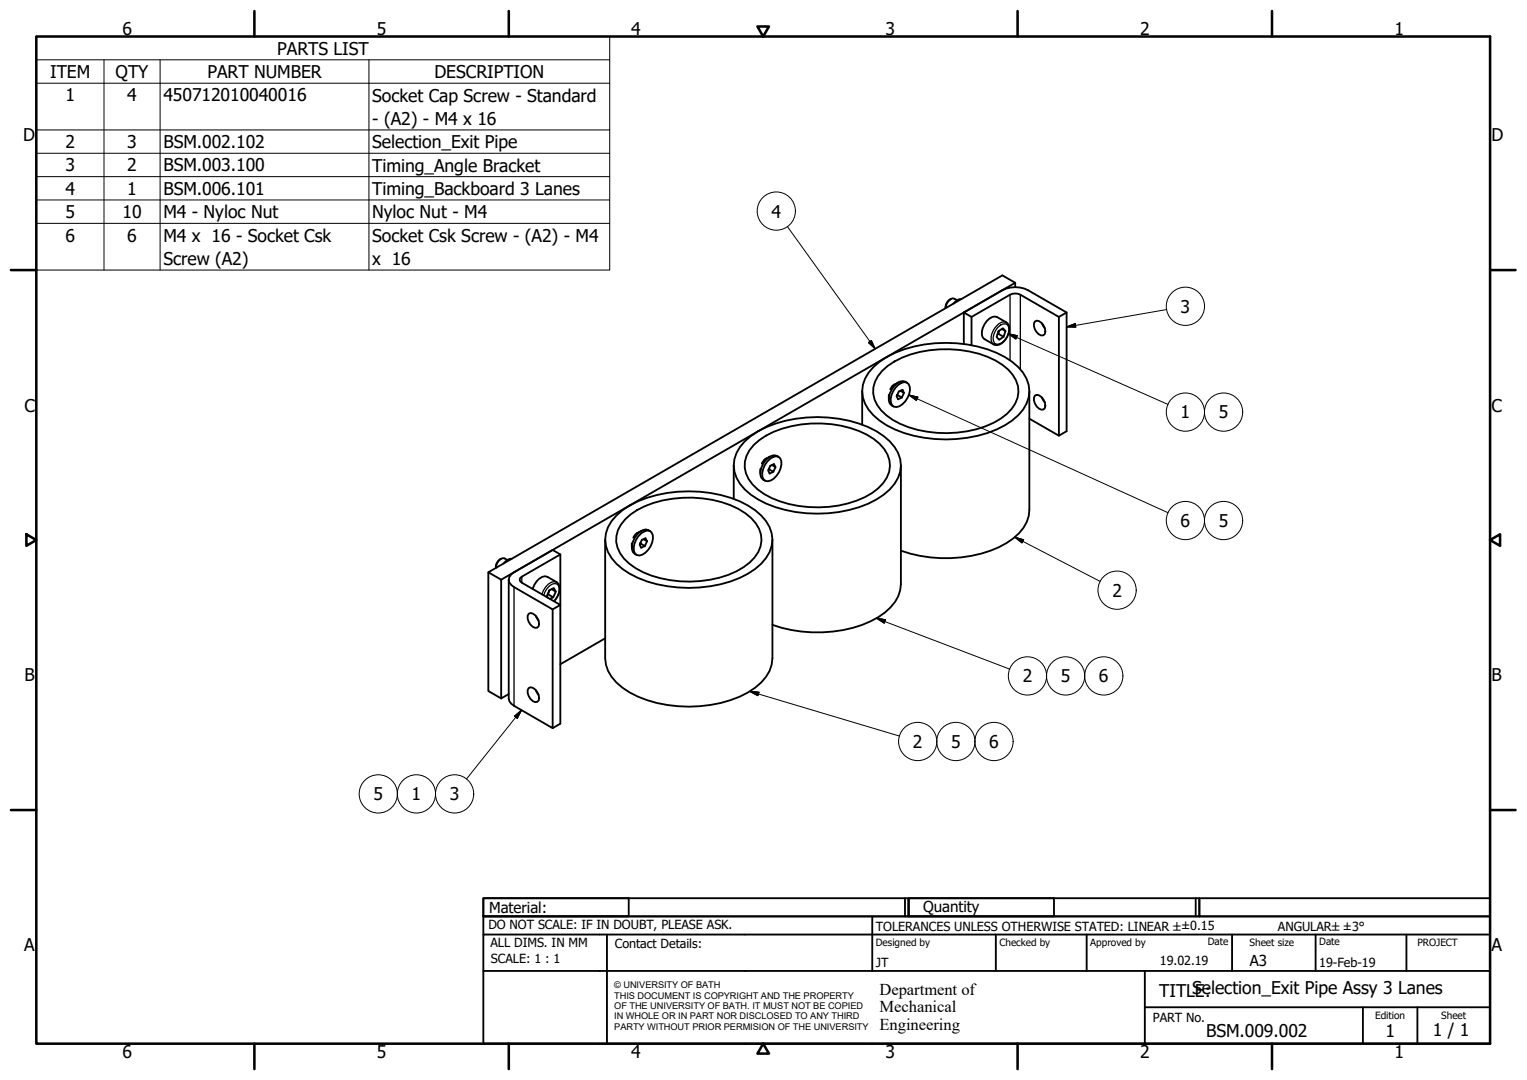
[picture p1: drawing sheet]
<svg xmlns="http://www.w3.org/2000/svg" width="420mm" height="297mm" viewBox="0 0 420 297" stroke-linecap="round" stroke-linejoin="round" font-family="sans-serif">
<!-- layer: Visible (ISO) -->
<g fill="none" stroke="#000" stroke-width=".51">
<path d="M279.3 79v-1.2l-3.5-2.1-141.4 81.7 3.5 2v32.7M279.3 77.8l-141.4 81.6M261.6 82.2a2.57 2.57 0 0 0-1.4 2.5M263.3 82.6l-.7-.4a2 2 0 0 0-2.3 1.9l-.1 .7M264.5 82.2a2.66 2.66 0 0 0-2.2 1.3M265.2 85.9v8.7M267.3 87.2v7.7M271.5 88.3a2.52 2.52 0 0 1 2.9-1.1l2.5 1.5a3.1 3.1 0 0 1 .2 4.1 3.1 3.1 0 0 1-3.7 1.9l-2.5-1.4a2.5 2.5 0 0 1-.5-3.1zM274.7 91.8l-.2 .1M274.7 91.8l1.4 .8M274.7 91.1l1.3-.8 .7 .8-.6 1.5-1.2 .9-.7-.8zM274.9 91l-.2 .8"/>
<path d="M275.7 90.5l1 .6M284.8 88.4a1.71 1.71 0 0 1 2.3 1.1 1.96 1.96 0 0 1 0 2.7 2.43 2.43 0 0 1-2.6-2.5v-.8zM286.7 89l.8 1.3M291.4 87.2v32.6M293.5 85.9l-2.1 1.3-10.6-6.1a3.1 3.1 0 0 0-2.9 0l-10.6 6.1-2.1-1.3 10.6-6.1a7.8 7.8 0 0 1 7.1 0l10.6 6.1v32.7l-2.1 1.2-8.2-4.6M237.2 107.6v9.2M240.3 101a26.7 26.7 0 0 1 16.9-6.6 32.7 32.7 0 0 1 21.3 5.1 9.4 9.4 0 0 1 3.9 11.5 17.5 17.5 0 0 1-10.7 8.1 36.6 36.6 0 0 1-27.7-2.1 13.2 13.2 0 0 1-6.6-7.7 8.7 8.7 0 0 1 2.9-8.3zM242.7 102a25.5 25.5 0 0 1 18.6-5.9 25.4 25.4 0 0 1 16.1 5.5 7.7 7.7 0 0 1-.4 12.3 27.2 27.2 0 0 1-19.2 5.1 25.1 25.1 0 0 1-13.9-4.8 7.7 7.7 0 0 1-2.3-10.8zM244.6 108.6v1.2M246.5 105.6a2.64 2.64 0 0 0-1.5 1.5M246.9 108.6h.1M247.2 105.8a1.78 1.78 0 0 1 1.7-.7 1.78 1.78 0 0 1 1.4 1.3 5.3 5.3 0 0 1-3.6 5.6 1.69 1.69 0 0 1-1.6-2.2 6.2 6.2 0 0 1 2.1-4z"/>
<path d="M247.2 105.2l-1.7 1M247.8 107.5l.9 .6-.4-.9-1 .5-.6 1.3 .4 .8 1-.4M248.7 108.1l-.6 1.3-1.2-.8M249.6 105.3a2.05 2.05 0 0 0-2.8 .1 5.1 5.1 0 0 0-2 5.6l1 .8M283.2 107.6v32.6a11.1 11.1 0 0 1-6.2 9.1 36 36 0 0 1-29.1 2.2M284.8 108.8a1.7 1.7 0 0 1 2.3 1.1 1.96 1.96 0 0 1 0 2.7 2.69 2.69 0 0 1-2.3-3.8zM286.7 109.4l.8 1.3M201.9 128v9.2M205 121.4a26.7 26.7 0 0 1 16.9-6.6 32.5 32.5 0 0 1 21.2 5.1 9.7 9.7 0 0 1 4.6 9.8 14.2 14.2 0 0 1-8.8 8.8 36.5 36.5 0 0 1-30.3-1.1 11.4 11.4 0 0 1-6.7-9.4 9.5 9.5 0 0 1 3.1-6.6zM207.4 122.4a22.4 22.4 0 0 1 13-5.7 29.5 29.5 0 0 1 20 4 8.5 8.5 0 0 1 4.2 9.1 13.3 13.3 0 0 1-8.8 7.9 31.5 31.5 0 0 1-25.6-1.8 9.3 9.3 0 0 1-5.2-8.9l.4-1.6 .8-1.5zM209.2 129v1.2M211.1 126l-.8 .5-.7 1"/>
<path d="M211.8 126.3a1.78 1.78 0 0 1 1.7-.8 1.78 1.78 0 0 1 1.5 1.3 5.3 5.3 0 0 1-3.7 5.6 1.66 1.66 0 0 1-1.6-2.2 6.1 6.1 0 0 1 2.1-3.9zM211.9 125.6l-1.7 1M212.4 127.9l1 .6-.4-.9-1.1 .5-.6 1.3 .5 .8 1-.4M213.4 128.5l-.6 1.3-1.3-.8M214.2 125.7a2.05 2.05 0 0 0-2.7 .1 5.1 5.1 0 0 0-2 5.6l1 .8M247.9 128v32.7a11.2 11.2 0 0 1-6.3 9.1 36.1 36.1 0 0 1-29.1 2.1M134.4 157.4v32.7l3.5 2M137.9 153.7a2.51 2.51 0 0 0-1.5 2.4M139.6 154l-.7-.4a2.38 2.38 0 0 0-2.5 2.6M140.8 153.7a2.7 2.7 0 0 0-2.2 1.3M154.2 152.5l-2.1-1.2-10.7 6.1a2.14 2.14 0 0 0-1.4 2 2.14 2.14 0 0 0 1.4 2.1l10.7 6.1v32.7l-10.7-6.2-1.3-1.3-.1-.7v-32.7M166.5 148.4v32.7a11.5 11.5 0 0 0 6.8 9.4 35.9 35.9 0 0 0 32.5 0 11.5 11.5 0 0 0 6.7-9.4v-32.7"/>
<path d="M169.6 141.8a25.3 25.3 0 0 1 14-6.2 35.4 35.4 0 0 1 22.2 3.4 11.5 11.5 0 0 1 6.7 9.4 11.5 11.5 0 0 1-6.7 9.4 35.9 35.9 0 0 1-32.5 0 11.5 11.5 0 0 1-6.8-9.4 9.4 9.4 0 0 1 3.1-6.6zM172 142.8a23.3 23.3 0 0 1 15.8-5.9 26.4 26.4 0 0 1 18.9 5.6 7.7 7.7 0 0 1-.4 12.2 27.2 27.2 0 0 1-19.2 5.2 23.7 23.7 0 0 1-15.4-6.2 7.4 7.4 0 0 1 .3-10.9zM173.8 149.4v1.2M175.8 146.4a2.59 2.59 0 0 0-1.6 1.5M176.4 146.7a1.78 1.78 0 0 1 1.8-.8 1.78 1.78 0 0 1 1.4 1.3 5.3 5.3 0 0 1-3.7 5.6 1.69 1.69 0 0 1-1.5-2.2 6.1 6.1 0 0 1 2-3.9zM176.5 146l-1.7 1M177 148.3l1 .6-.4-.9-1 .5-.6 1.3 .4 .9 1-.5M178 148.9l-.6 1.3-1.2-.8M178.9 146.1a2.02 2.02 0 0 0-2.8 .2 5.1 5.1 0 0 0-2 5.5l1 .8M145.5 168.8a1.75 1.75 0 0 1 2.3 1.1 1.96 1.96 0 0 1 0 2.7 2.69 2.69 0 0 1-2.3-3.8zM146.6 162a4.8 4.8 0 0 1 3.3-3.5l.7 .2 2.6 1.4a2.98 2.98 0 0 1 .2 3.9l-1 1.4M147.4 169.4l.8 1.3"/>
<path d="M150.8 163.5h-.1M150.8 163.5l1.4 .8M151.2 162.4l1.2-.7 .5 1-.7 1.6-.9 .4M151.2 162.4l-.7 1.5 .2 .5M151.2 162.3l-.4 1.2M151.8 162l1.1 .7M152.1 167.6l2.1-1.2v-13.9l-10.6 6.1-.5 .4-.1 .4 .1 .5 .5 .4 10.6 6.1v32.6l-2.1 1.3M166.5 175.6l-12.3 7.1M140 190.9l-2.1 1.2M145.5 189.3a1.71 1.71 0 0 1 2.3 1 1.96 1.96 0 0 1 0 2.7 2.45 2.45 0 0 1-2.6-2.5v-.7zM147.4 189.8l.8 1.3"/>
</g>
<!-- layer: Visible Narrow (ISO) -->
<path d="M274.5 90.1a1.94 1.94 0 0 1 2.8-.7 3.9 3.9 0 0 1-3.1 5.3 1.98 1.98 0 0 1-.7-2.8zM276.9 88.7a2.46 2.46 0 0 0-2.9 1.1 4.5 4.5 0 0 0-1.1 4.5l.5 .4M277.9 81.1v18M280.8 81.1v20.5M143.6 158.6v1.7M141.4 161.5v32.6M149.6 163.7a4.3 4.3 0 0 1 3-3.2l.6 .1a2.4 2.4 0 0 1 .3 3l-1.1 1.7M153.2 160.1a2.66 2.66 0 0 0-3.1 1.3l-1 2.1" fill="none" stroke="#000" stroke-width=".36"/>
<!-- layer: Visible (ISO) -->
<g fill="#000">
<circle cx="211.5" cy="129" r=".25"/>
<circle cx="176.2" cy="149.5" r=".25"/>
</g>
<!-- layer: Symbol (ISO) -->
<g fill="none" stroke="#000" stroke-width=".28">
<path d="M10 16.5v-6.5h157.8v6.5M10 16.5h157.8v6.4M10 16.5v57.8h157.8v-51.4M28.6 16.5v57.8M44 16.5v57.8M101.5 16.5v57.8M10 22.9h157.8M10 35.7h157.8M10 42.1h157.8M10 48.6h157.8M10 55h157.8M10 61.4h157.8"/>
<path d="M216.7 62.3l24.1 33.6M239 94.2l.8-.6 1 2.3zM277.4 91.8l2.5 .5-.4 1zM277.4 91.8l44 19.4M293.5 89.9l2.3-.9 .2 1zM321 85.1l-27.5 4.8M250.1 108.6l2.4 .6-.4 .9zM250.1 108.6l71.3 32.4M279.2 147.8l2.5 .7-.5 .8zM279.2 147.8l23.5 12.1M241.2 170l2.5 .5-.4 .9zM241.2 170l36.6 14"/>
<path d="M141.5 197l2-1.7-1.2 2.3zM143.5 195.3l-15.1 19M206.3 190.2l2.5 .2-.3 1zM206.3 190.2l41.2 12.2"/>
<circle cx="213.6" cy="58.1" r="5.3"/>
<circle cx="326.2" cy="84.2" r="5.3"/>
<circle cx="326.2" cy="113.3" r="5.3"/>
<circle cx="336.7" cy="113.3" r="5.3"/>
<circle cx="326.2" cy="143.2" r="5.3"/>
<circle cx="336.7" cy="143.2" r="5.3"/>
<circle cx="307.4" cy="162.3" r="5.3"/>
<circle cx="282.7" cy="185.9" r="5.3"/>
<circle cx="293.2" cy="185.9" r="5.3"/>
<circle cx="303.7" cy="185.9" r="5.3"/>
<circle cx="104.1" cy="218.4" r="5.3"/>
<circle cx="114.6" cy="218.4" r="5.3"/>
<circle cx="125.1" cy="218.4" r="5.3"/>
<circle cx="252.5" cy="203.9" r="5.3"/>
<circle cx="263" cy="203.9" r="5.3"/>
<circle cx="273.5" cy="203.9" r="5.3"/>
</g>
<!-- layer: Border (ISO) -->
<g fill="none" stroke="#000" stroke-width=".7">
<path d="M10 10h400v277h-400zM70 3v7M140 3v7M208.4 7.3h3.2l-1.6 2.7zM280 3v7M350 3v7M3 74.3h7M410 74.3h7M7.3 146.9l2.7 1.6-2.7 1.6zM410 148.5l2.7-1.6v3.2zM3 222.8h7M410 222.8h7"/>
<path d="M70 287v7M140 287v7M210 287l1.6 2.8h-3.2zM280 287v7M350 287v7"/>
</g>
<!-- layer: Title (ISO) -->
<g fill="none" stroke="#000" stroke-width=".51">
<path d="M133 247h40v5h-40zM133 247h117v5h-117zM133 257v-5h277v5M133 257h277v30h-277zM167 257v30M240 252v15M249 247v5M250 247h40v5h-40zM250 247h80v5h-80zM274 257v10M299 257v10M329 247v5"/>
<path d="M330 247h80v5h-80zM339 257v10M362 257v10M387 257v10M133 267h277M315 277h95M315 267v20M375 277v10M390 277v10"/>
</g>
<!-- layer: Symbol (ISO) -->
<g fill="#000" stroke="#000" stroke-width=".28">
<path d="M239 94.2l1.8 1.7zM239 94.2l.8-.6 1 2.3zM277.4 91.8l2.5 .5zM277.4 91.8l2.5 .5-.4 1zM293.5 89.9l2.3-.9zM293.5 89.9l2.3-.9 .2 1zM250.1 108.6l2.4 .6zM250.1 108.6l2.4 .6-.4 .9zM279.2 147.8l2.5 .7zM279.2 147.8l2.5 .7-.5 .8zM241.2 170l2.5 .5zM241.2 170l2.5 .5-.4 .9z"/>
<path d="M143.5 195.3l-1.2 2.3zM141.5 197l2-1.7-1.2 2.3zM206.3 190.2l2.5 .2zM206.3 190.2l2.5 .2-.3 1z"/>
</g>
<g font-size="4.8">
<text x="33.7" y="9.6">6</text>
<text x="103.7" y="9.6">5</text>
<text x="173.7" y="9.6">4</text>
<text x="243.7" y="9.6">3</text>
<text x="313.7" y="9.6">2</text>
<text x="383.7" y="9.6">1</text>
<text x="76.3" y="15">PARTS LIST</text>
<text x="13.8" y="21.4">ITEM</text>
<text x="31.8" y="21.5">QTY</text>
<text x="57.1" y="21.4">PART NUMBER</text>
<text x="119.5" y="21.5">DESCRIPTION</text>
<text x="18" y="27.9">1</text>
<text x="35" y="27.8">4</text>
<text x="45" y="27.9">450712010040016</text>
<text x="102.4" y="27.9">Socket Cap Screw - Standard</text>
<text x="102.4" y="34.3">- (A2) - M4 x 16</text>
<text x="6.3" y="38.9">D</text>
<text x="18" y="40.7">2</text>
<text x="35" y="40.7">3</text>
<text x="45" y="40.7">BSM.002.102</text>
<text x="102.4" y="40.8">Selection_Exit Pipe</text>
<text x="410.4" y="38.9">D</text>
<text x="18" y="47.1">3</text>
<text x="35" y="47.1">2</text>
<text x="45" y="47.1">BSM.003.100</text>
<text x="102.4" y="47.2">Timing_Angle Bracket</text>
<text x="18" y="53.5">4</text>
<text x="35" y="53.5">1</text>
<text x="45" y="53.6">BSM.006.101</text>
<text x="102.4" y="53.6">Timing_Backboard 3 Lanes</text>
<text x="18" y="60">5</text>
<text x="33.7" y="60">10</text>
<text x="212.3" y="59.8">4</text>
<text x="45" y="60">M4 - Nyloc Nut</text>
<text x="102.4" y="60">Nyloc Nut - M4</text>
<text x="18" y="66.4">6</text>
<text x="35" y="66.4">6</text>
<text x="45" y="66.5">M4 x 16 - Socket Csk</text>
<text x="102.4" y="66.5">Socket Csk Screw - (A2) - M4</text>
<text x="45" y="72.9">Screw (A2)</text>
<text x="102.4" y="72.9">x 16</text>
<text x="324.8" y="86">3</text>
<text x="6.7" y="113.2">C</text>
<text x="410.4" y="113.2">C</text>
<text x="324.8" y="115.1">1</text>
<text x="335.3" y="115.1">5</text>
<text x="324.8" y="145">6</text>
<text x="335.3" y="144.9">5</text>
<text x="306.1" y="164.1">2</text>
<text x="6.8" y="187.4">B</text>
<text x="281.4" y="187.7">2</text>
<text x="291.9" y="187.6">5</text>
<text x="302.4" y="187.7">6</text>
<text x="410.4" y="187.4">B</text>
<text x="251.2" y="205.7">2</text>
<text x="261.7" y="205.7">5</text>
<text x="272.2" y="205.7">6</text>
<text x="102.8" y="220.1">5</text>
<text x="113.3" y="220.1">1</text>
<text x="123.8" y="220.1">3</text>
<text x="6.7" y="261.7">A</text>
<text x="410.4" y="261.7">A</text>
<text x="319" y="274.2">TITLSEe:lection_Exit Pipe Assy 3 Lanes</text>
<text x="331.9" y="285.3">BSM.009.002</text>
<text x="381.2" y="285.3">1</text>
<text x="394.2" y="285">1 / 1</text>
<text x="33.7" y="291">6</text>
<text x="103.7" y="290.9">5</text>
<text x="173.7" y="290.9">4</text>
<text x="243.7" y="291">3</text>
<text x="313.7" y="291">2</text>
<text x="383.7" y="290.9">1</text>
</g>
<g font-size="4.6">
<text x="242" y="273.7">Department of</text>
<text x="242" y="278.4">Mechanical</text>
<text x="242" y="283.2">Engineering</text>
</g>
<g font-size="4.1">
<text x="134.6" y="251.1">Material:</text>
<text x="254" y="250.8">Quantity</text>
<text x="343.9" y="265.6">A3</text>
</g>
<g font-size="3.5">
<text x="134.4" y="255.6">DO NOT SCALE: IF IN DOUBT, PLEASE ASK.</text>
<text x="241" y="256">TOLERANCES UNLESS OTHERWISE STATED: LINEAR ±±0.15</text>
<text x="351.6" y="256">ANGULAR±±3°</text>
<text x="134.9" y="260.6">ALL DIMS. IN MM</text>
<text x="169.2" y="260.6">Contact Details:</text>
<text x="135.1" y="264.8">SCALE: 1 : 1</text>
<text x="241" y="266">JT</text>
<text x="319.2" y="265.5">19.02.19</text>
<text x="363" y="266">19-Feb-19</text>
<text x="317.2" y="281.2">PART No.</text>
</g>
<g font-size="2.8">
<text x="241" y="260.1">Designed by</text>
<text x="275" y="260.1">Checked by</text>
<text x="300" y="260.1">Approved by</text>
<text x="332.3" y="260">Date</text>
<text x="343.8" y="260.1">Sheet size</text>
<text x="363" y="260">Date</text>
<text x="390" y="260.1">PROJECT</text>
<text x="378.4" y="280.1">Edition</text>
<text x="396.6" y="280.1">Sheet</text>
</g>
<g font-size="2.5">
<text x="169" y="271.9">© UNIVERSITY OF BATH</text>
<text x="169" y="274.7">THIS DOCUMENT IS COPYRIGHT AND THE PROPERTY</text>
<text x="169" y="277.5">OF THE UNIVERSITY OF BATH. IT MUST NOT BE COPIED</text>
<text x="169" y="280.4">IN WHOLE OR IN PART NOR DISCLOSED TO ANY THIRD</text>
<text x="169" y="283.2">PARTY WITHOUT PRIOR PERMISION OF THE UNIVERSITY</text>
</g>
</svg>
